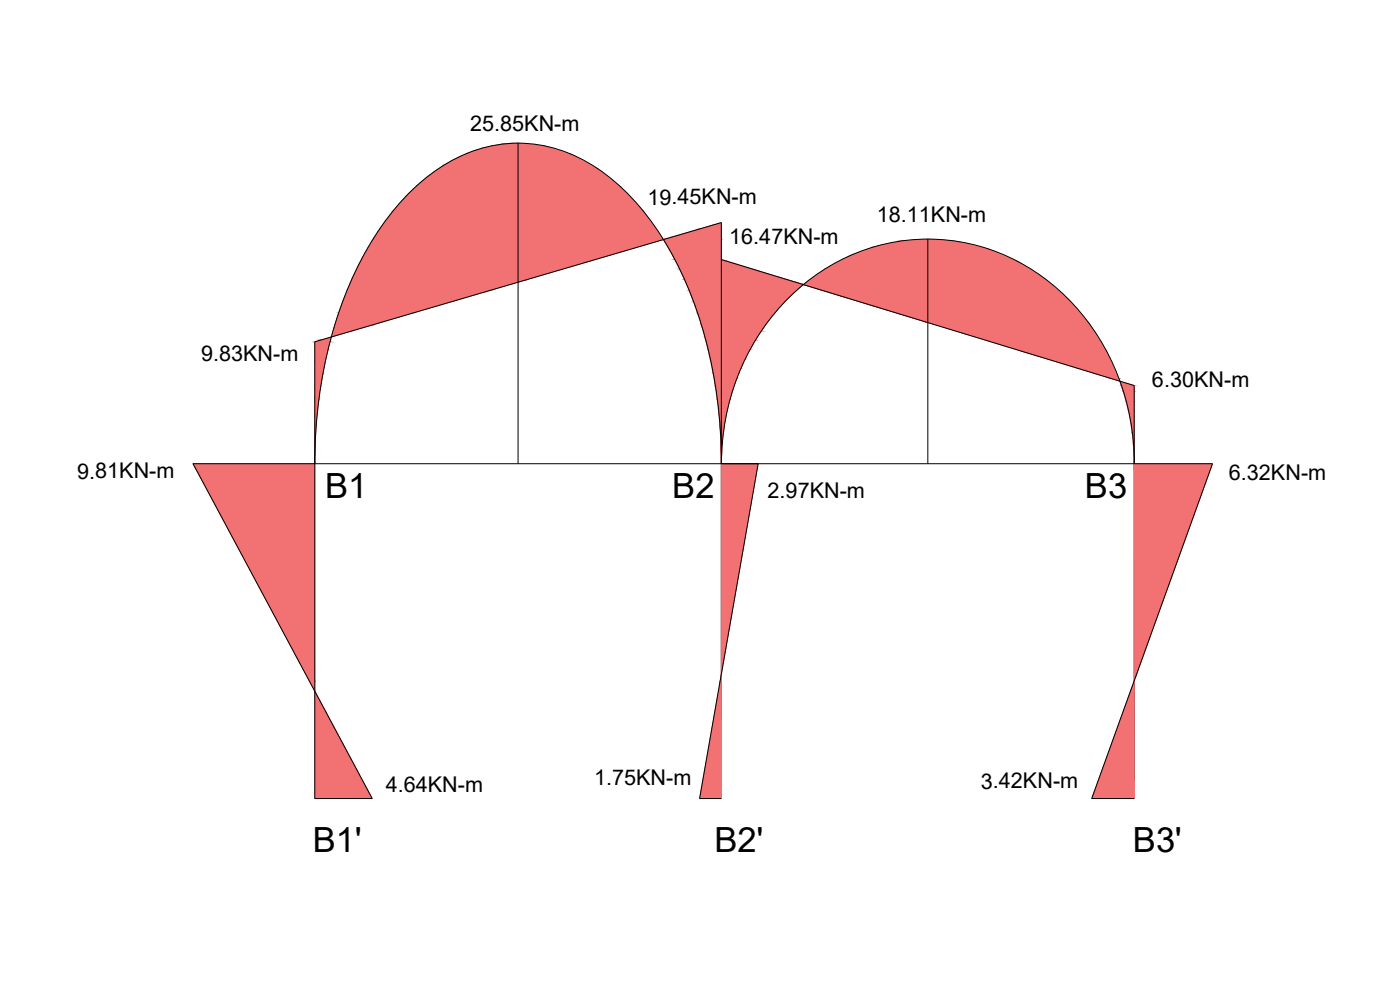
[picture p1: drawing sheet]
<svg xmlns="http://www.w3.org/2000/svg" width="420mm" height="297mm" viewBox="0 0 420 297" stroke-linecap="round" stroke-linejoin="round" font-family="sans-serif">
<!-- layer: 0 -->
<path d="M155.5 43v96.1M216.5 77.9l123.9 37.8v123.9h-12.8l36.3-100.5h-306l53.8 100.5h-17.2v-137l122-35.8v172.8h-6.5l17.5-100.5M278.5 71.7v67.4M94.5 139.1a132.6 132.6 0 0 1 15.2-63.5 68.6 68.6 0 0 1 25.8-27.3 40.8 40.8 0 0 1 43.8 2.2 75 75 0 0 1 24.5 29.9 134.7 134.7 0 0 1 12.7 58.7 68.6 68.6 0 0 1 30.7-58.2 58.3 58.3 0 0 1 75.1 10.6 70.2 70.2 0 0 1 18.1 47.6" fill="none" stroke="#000" stroke-width=".3"/>
<g fill="#f27172" stroke="#f27172" stroke-width=".3">
<path d="M210 68.7l6.5-1.9v1.9z"/>
<path d="M216.5 77.9l1.8 .5h-1.8z"/>
<path d="M155.5 83.9h2.5l-2.5 .8z"/>
<path d="M278.3 96.7l.2 .1z"/>
<path d="M99.5 101h.3z"/>
<path d="M96.3 102l3.1-.9-.2 .9z"/>
<path d="M306.4 105.3h25.6l3.7 8.3z"/>
<path d="M336 114.4l4.4 1.3h-3.9z"/>
<path d="M94.5 136v3.1z"/>
<path d="M340.1 132.8h.3v3.2z"/>
<path d="M216.5 139.1h11l-11 63.2z"/>
<path d="M216.5 202.3v2h-.4z"/>
<path d="M340.4 139.1h23.5l-22.8 63.2z"/>
<path d="M92.8 204.3h1.7v3z"/>
<path d="M340.4 204.3v3h-1.1z"/>
<path d="M94.5 207.3l17.2 32.3h-17.2z"/>
<path d="M155.5 43h.8zM152.9 43h2.6z"/>
<path d="M152.9 43l2.6 .3v-.3zM150.4 43.3l2.5-.3 2.6 .3z"/>
<path d="M150.4 43.3l5.1 .4v-.4zM147.9 43.7l2.5-.4 5.1 .4z"/>
<path d="M155.5 43l8.1 .8zM155.5 43l8.1 .8h-8.1z"/>
<path d="M147.9 43.7l7.6 .6v-.6zM145.4 44.3l2.5-.6 7.6 .6z"/>
<path d="M145.4 44.3l10.1 .7v-.7zM142.9 45l2.5-.7 10.1 .7z"/>
<path d="M142.9 45l12.6 1v-1zM140.4 46l2.5-1 12.6 1z"/>
<path d="M155.5 43.8l16 2.5-7.9-2.5zM155.5 43.8l16 2.5h-16z"/>
<path d="M140.4 46l15.1 1v-1zM138 47l2.4-1 15.1 1z"/>
<path d="M138 47l17.5 1.2v-1.2zM135.5 48.2l2.5-1.2 17.5 1.2z"/>
<path d="M135.5 48.2l20 1.4v-1.4zM133.2 49.6l2.3-1.4 20 1.4z"/>
<path d="M155.5 46.3l23.6 4.2-7.6-4.2zM155.5 46.3l23.6 4.2h-23.6z"/>
<path d="M133.2 49.6l22.3 1.6v-1.6zM130.8 51.2l2.4-1.6 22.3 1.6z"/>
<path d="M130.8 51.2l24.7 1.7v-1.7zM128.5 52.9l2.3-1.7 24.7 1.7z"/>
<path d="M128.5 52.9l27 1.8v-1.8zM126.3 54.7l2.2-1.8 27 1.8z"/>
<path d="M155.5 50.5l30.9 5.7-7.3-5.7zM155.5 50.5l30.9 5.7h-30.9z"/>
<path d="M126.3 54.7l29.2 2v-2zM124.1 56.7l2.2-2 29.2 2z"/>
<path d="M124.1 56.7l31.4 2.1v-2.1zM121.9 58.8l2.2-2.1 31.4 2.1z"/>
<path d="M121.9 58.8l33.6 2.3v-2.3zM121.9 58.8l33.6 2.3h-35.7z"/>
<path d="M155.5 56.2l37.6 7.2-6.7-7.2zM155.5 56.2l37.6 7.2h-37.6z"/>
<path d="M119.8 61.1l35.7 2.4v-2.4zM119.8 61.1l35.7 2.4h-37.7z"/>
<path d="M117.8 63.5l37.7 2.5v-2.5zM117.8 63.5l37.7 2.5h-39.6z"/>
<path d="M115.9 66l39.6 2.7v-2.7zM115.9 66l39.6 2.7h-41.6z"/>
<path d="M113.9 68.7l41.6 2.7v-2.7zM113.9 68.7l41.6 2.7h-43.4z"/>
<path d="M278.5 71.7l1.4 .2zM276.8 71.9l1.7-.2z"/>
<path d="M210 68.7l6.5 3v-3zM199.5 71.7l10.5-3 6.5 3z"/>
<path d="M155.5 63.4l43.5 8.3-5.9-8.3zM155.5 63.4l43.5 8.3h-43.5z"/>
<path d="M199.5 71.7l17 .2zM199.1 71.9h17.4z"/>
<path d="M155.5 71.7l43.6 .2zM155.5 71.7l43.6 .2z"/>
<path d="M276.8 71.9l1.7 .4v-.4zM270.5 72.3l6.3-.4 1.7 .4z"/>
<path d="M278.5 71.9l9.1 .6zM278.5 71.9l9.1 .6h-9.1z"/>
<path d="M270.5 72.3l8 1.7v-1.7zM262.6 74l7.9-1.7 8 1.7z"/>
<path d="M112.1 71.4l43.4 3v-3zM112.1 71.4l43.4 3h-45.1z"/>
<path d="M199.1 71.9l17.4 2.8v-2.8zM199.1 71.9l17.4 2.8h-15.7z"/>
<path d="M278.5 72.5l18.2 2.2-9.1-2.2zM278.5 72.5l18.2 2.2h-18.2z"/>
<path d="M262.6 74l15.9 2.8v-2.8zM255 76.8l7.6-2.8 15.9 2.8z"/>
<path d="M110.4 74.4l45.1 3v-3zM110.4 74.4l45.1 3h-46.8z"/>
<path d="M200.8 74.7l15.7 3v-3zM200.8 74.7l15.7 3h-14.1z"/>
<path d="M202.4 77.7l14.1 .2v-.2zM202.4 77.7l14.1 .2h-14z"/>
<path d="M278.5 74.7l26.8 3.7-8.6-3.7zM278.5 74.7l26.8 3.7h-26.8z"/>
<path d="M108.7 77.4l46.8 3.1v-3.1zM108.7 77.4l46.8 3.1h-48.4z"/>
<path d="M255 76.8l23.5 3.8v-3.8zM247.8 80.6l7.2-3.8 23.5 3.8z"/>
<path d="M202.5 77.9l14 2.9v-2.9zM202.5 77.9l14 2.9h-12.6z"/>
<path d="M278.5 78.4l34.8 5-8-5zM278.5 78.4l34.8 5h-34.8z"/>
<path d="M107.1 80.5l48.4 3.2v-3.2zM107.1 80.5l48.4 3.2h-49.9z"/>
<path d="M203.9 80.8l12.6 3.1v-3.1zM203.9 80.8l12.6 3.1h-11.1z"/>
<path d="M155.5 71.9l2.5 12 41.1-12zM155.5 71.9l2.5 12h-2.5z"/>
<path d="M105.6 83.7l49.9 .2v-.2zM105.6 83.7l49.9 .2h-50z"/>
<path d="M105.5 83.9l50 .8v-.8zM105.5 83.9l50 .8h-50.3z"/>
<path d="M247.8 80.6l30.7 4.8v-4.8zM241.1 85.4l6.7-4.8 30.7 4.8z"/>
<path d="M216.5 78.4l24.6 7-22.8-7zM216.5 78.4l24.6 7h-24.6z"/>
<path d="M105.2 84.7l42.3 2.3 8-2.3zM105.2 84.7l42.3 2.3h-43.3z"/>
<path d="M205.4 83.9l11.1 3.3v-3.3zM205.4 83.9l11.1 3.3h-9.7z"/>
<path d="M216.5 85.4l22.2 2 2.4-2zM216.5 85.4l22.2 2h-22.2z"/>
<path d="M216.5 87.4l20 2.2 2.2-2.2zM216.5 87.4l20 2.2h-20z"/>
<path d="M278.5 83.4l42 6.3-7.2-6.3zM278.5 83.4l42 6.3h-42z"/>
<path d="M104.2 87l31.7 3.4 11.6-3.4zM104.2 87l31.7 3.4h-33z"/>
<path d="M206.8 87.2l9.7 3.3v-3.3zM206.8 87.2l9.7 3.3h-8.4z"/>
<path d="M216.5 89.6l17.8 2.2 2.2-2.2zM216.5 89.6l17.8 2.2h-17.8z"/>
<path d="M102.9 90.4l21.1 3.5 11.9-3.5zM102.9 90.4l21.1 3.5h-22.4z"/>
<path d="M208.1 90.5l8.4 3.5v-3.5zM208.1 90.5l8.4 3.5h-7.2z"/>
<path d="M216.5 91.8l15.7 2.4 2.1-2.4zM216.5 91.8l15.7 2.4h-15.7z"/>
<path d="M278.5 89.7l48 7-6-7zM278.5 89.7l48 7h-48z"/>
<path d="M241.1 85.4l37.4 11.3v-11.3zM241.1 85.4l37.4 11.3z"/>
<path d="M216.5 94.2l13.8 2.5 1.9-2.5zM216.5 94.2l13.8 2.5h-13.8z"/>
<path d="M278.5 96.7l48.1 .1zM278.5 96.7l48.1 .1z"/>
<path d="M278.5 96.8l48.3 .2-.2-.2zM278.5 96.8l48.3 .2h-47.5z"/>
<path d="M209.3 94l7.2 3.4v-3.4zM209.3 94l7.2 3.4h-6z"/>
<path d="M101.6 93.9l10.2 3.6 12.2-3.6zM101.6 93.9l10.2 3.6h-11.3z"/>
<path d="M216.5 96.7l12 2.6 1.8-2.6zM216.5 96.7l12 2.6h-12z"/>
<path d="M210.5 97.4l6 3.6v-3.6zM210.5 97.4l6 3.6h-5z"/>
<path d="M100.5 97.5l-.7 3.5 12-3.5zM100.5 97.5l-.7 3.5h-.3z"/>
<path d="M216.5 99.3l10.2 2.7 1.8-2.7zM216.5 99.3l10.2 2.7h-10.2z"/>
<path d="M96.3 102l2.7 .6 .2-.6zM94.5 102.6l1.8-.6 2.7 .6z"/>
<path d="M211.5 101l5 3.6v-3.6zM211.5 101l5 3.6h-4.1z"/>
<path d="M94.5 102.6l4 2.1 .5-2.1zM94.5 102.6l4 2.1h-4z"/>
<path d="M216.5 102l8.7 2.8 1.5-2.8zM216.5 102l8.7 2.8h-8.7z"/>
<path d="M279.3 97l52.7 8.3-5.2-8.3zM279.3 97l52.7 8.3h-25.6z"/>
<path d="M216.5 104.8l7.2 2.8 1.5-2.8zM216.5 104.8l7.2 2.8h-7.2z"/>
<path d="M212.4 104.6l4.1 3.7v-3.7zM212.4 104.6l4.1 3.7h-3.2z"/>
<path d="M94.5 104.7l3.1 3.7 .9-3.7zM94.5 104.7l3.1 3.7h-3.1z"/>
<path d="M216.5 107.6l5.8 3 1.4-3zM216.5 107.6l5.8 3h-5.8z"/>
<path d="M213.3 108.3l3.2 3.7v-3.7zM213.3 108.3l3.2 3.7h-2.5z"/>
<path d="M94.5 108.4l2.4 3.7 .7-3.7zM94.5 108.4l2.4 3.7h-2.4z"/>
<path d="M306.4 105.3l27 8.3h2.3zM333.4 113.6h2.3l.3 .8z"/>
<path d="M216.5 110.6l4.6 3 1.2-3zM216.5 110.6l4.6 3h-4.6z"/>
<path d="M214 112l2.5 3.9v-3.9zM214 112l2.5 3.9h-1.8z"/>
<path d="M94.5 112.1l1.8 3.8 .6-3.8zM94.5 112.1l1.8 3.8h-1.8z"/>
<path d="M216.5 113.6l3.5 3.1 1.1-3.1zM216.5 113.6l3.5 3.1h-3.5z"/>
<path d="M336.5 115.7l3.9 1.6v-1.6zM336.5 115.7l3.9 1.6h-3.4z"/>
<path d="M214.7 115.9l1.8 3.8v-3.8zM214.7 115.9l1.8 3.8h-1.3z"/>
<path d="M94.5 115.9l1.2 3.8 .6-3.8zM94.5 115.9l1.2 3.8h-1.2z"/>
<path d="M216.5 116.7l2.6 3 .9-3zM216.5 116.7l2.6 3h-2.6z"/>
<path d="M337 117.3l3.4 3.1v-3.1zM337 117.3l3.4 3.1h-2.5z"/>
<path d="M216.5 119.7l1.8 3.2 .8-3.2zM216.5 119.7l1.8 3.2h-1.8z"/>
<path d="M337.9 120.4l2.5 3v-3zM337.9 120.4l2.5 3h-1.7z"/>
<path d="M215.2 119.7l1.3 3.8v-3.8zM215.2 119.7l1.3 3.8h-.8z"/>
<path d="M94.5 119.7l.8 3.9 .4-3.9zM94.5 119.7l.8 3.9h-.8z"/>
<path d="M216.5 122.9l1.2 3.2 .6-3.2zM216.5 122.9l1.2 3.2h-1.2z"/>
<path d="M338.7 123.4l1.7 3.1v-3.1zM338.7 123.4l1.7 3.1h-1.1z"/>
<path d="M215.7 123.5l.8 3.9v-3.9zM215.7 123.5l.8 3.9h-.4z"/>
<path d="M94.5 123.6l.4 3.9 .4-3.9zM94.5 123.6l.4 3.9h-.4z"/>
<path d="M216.5 126.1l.7 3.3 .5-3.3zM216.5 126.1l.7 3.3h-.7z"/>
<path d="M339.3 126.5l1.1 3.2v-3.2zM339.3 126.5l1.1 3.2h-.6z"/>
<path d="M216.1 127.4l.4 3.9v-3.9zM216.1 127.4l.4 3.9h-.2z"/>
<path d="M94.5 127.5l.1 3.8 .3-3.8zM94.5 127.5l.1 3.8h-.1z"/>
<path d="M216.5 129.4l.3 3.2 .4-3.2zM216.5 129.4l.3 3.2h-.3z"/>
<path d="M339.8 129.7l.6 3.1v-3.1zM339.8 129.7l.6 3.1h-.3z"/>
<path d="M216.3 131.3l.2 3.9v-3.9zM216.3 131.3l.2 3.9z"/>
<path d="M94.5 131.3v3.9l.1-3.9zM94.5 131.3v3.9z"/>
<path d="M216.5 132.6l.1 3.3 .2-3.3zM216.5 132.6l.1 3.3z"/>
<path d="M216.4 136l.1 3.1zM216.5 136v3.1z"/>
<path d="M340.1 132.8l.3 3.2zM340.3 136l.1 3.1z"/>
<path d="M216.4 135.2l.1 .8zM216.4 135.2l.1 .8z"/>
<path d="M94.5 135.2v.8zM94.5 135.2v.8z"/>
<path d="M340.4 139.1v63.2h.7zM340.4 202.3h.7l-.7 2z"/>
<path d="M57.9 139.1l36.6 65.2v-65.2zM57.9 139.1l36.6 65.2h-1.7z"/>
<path d="M339.3 207.3l1.1 32.3v-32.3zM339.3 207.3l1.1 32.3h-12.8z"/>
<path d="M216.1 204.3l.4 35.3v-35.3zM216.1 204.3l.4 35.3h-6.5z"/>
</g>
<g font-size="10.4">
<text x="97.6" y="149.5">B1</text>
<text x="201.7" y="149.5">B2</text>
<text x="325.6" y="149.5">B3</text>
<text x="93.9" y="255.8">B1'</text>
<text x="214.4" y="255.8">B2'</text>
<text x="340" y="255.8">B3'</text>
</g>
<g font-size="6.5">
<text x="141.1" y="39.4">25.85KN-m</text>
<text x="194.3" y="61.4">19.45KN-m</text>
<text x="263.1" y="66.6">18.11KN-m</text>
<text x="218.8" y="73.3">16.47KN-m</text>
<text x="60.4" y="108.3">9.83KN-m</text>
<text x="345.7" y="116.1">6.30KN-m</text>
<text x="23.1" y="143.6">9.81KN-m</text>
<text x="368.8" y="144">6.32KN-m</text>
<text x="230.4" y="149.5">2.97KN-m</text>
<text x="115.8" y="237.7">4.64KN-m</text>
<text x="178.3" y="235.5">1.75KN-m</text>
<text x="294.4" y="236.6">3.42KN-m</text>
</g>
</svg>
